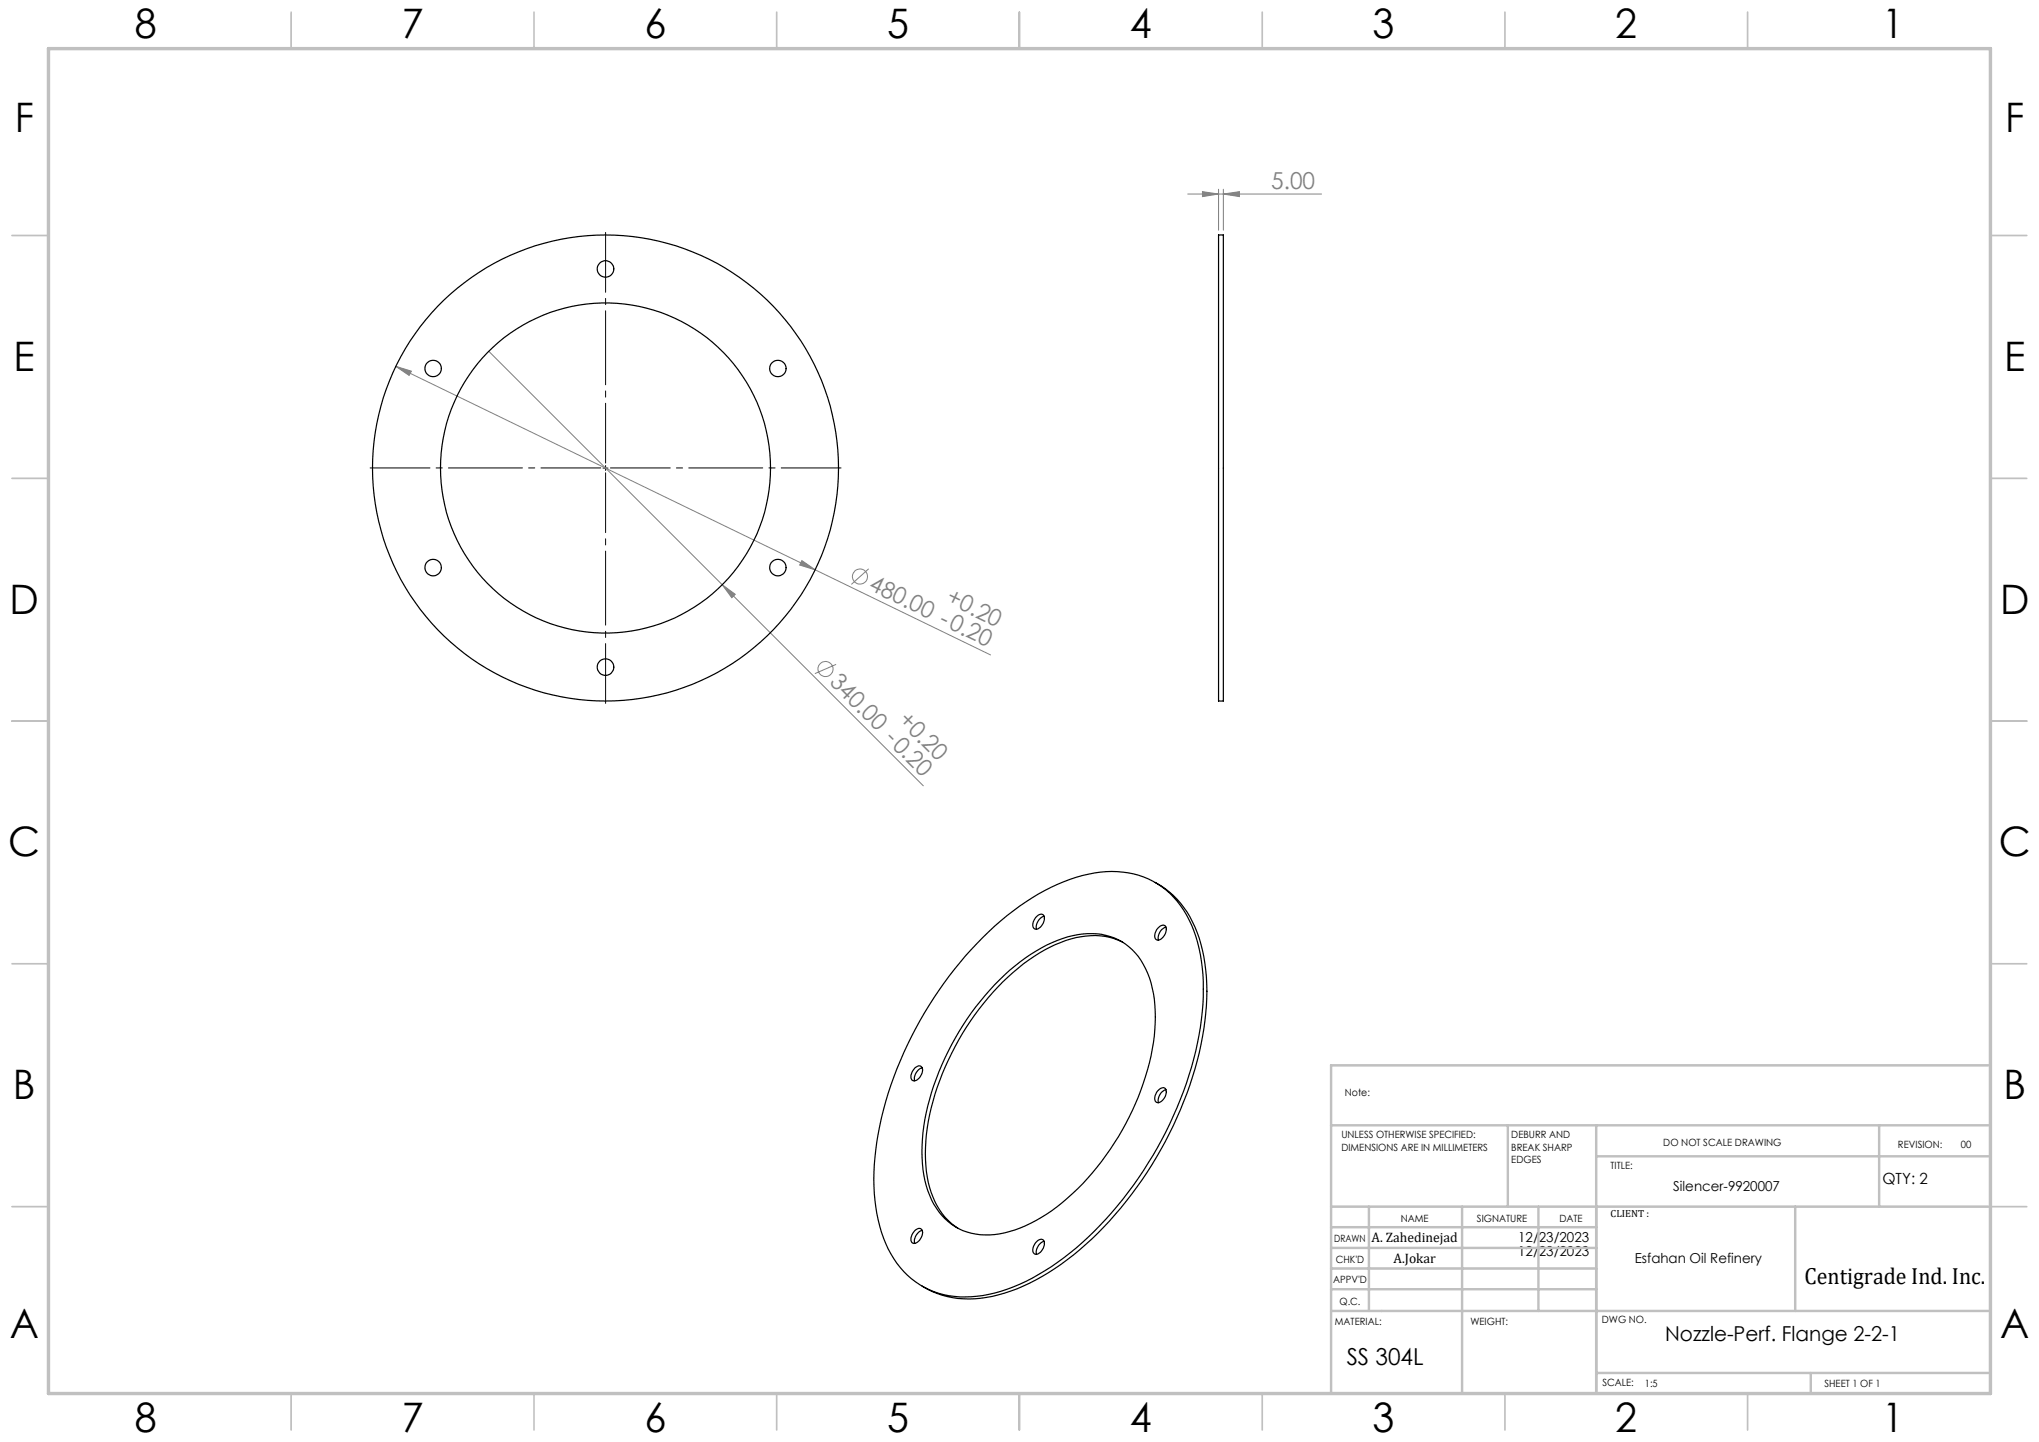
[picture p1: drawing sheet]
<svg xmlns="http://www.w3.org/2000/svg" width="420mm" height="297mm" viewBox="0 0 420 297" stroke-linecap="round" stroke-linejoin="round" font-family="sans-serif">
<g fill="none" stroke="#808080" stroke-width=".21">
<path d="M244.7 40h27.5M247.7 39.5l3.3 .5-3.3 .5zM251 39v8.4M252 40l3.3-.5v1zM252 39v8.4M81.5 75.5l3.2 .9-.4 .9zM81.5 75.5l122.5 59.4M100.7 72.4l48.1 48M165.2 115.5l2.7 1.9-3.2-1zM178.9 117.2l-3.5 3.2M148.8 120.4l2.6 2-.7 .7zM148.8 120.4l41.4 41.5"/>
<path d="M172.2 136.8l-4.3 1.9"/>
<circle cx="177.1" cy="118.7" r="1.56"/>
<circle cx="170" cy="137.8" r="1.55"/>
</g>
<path d="M123.7 96.4h-47.5M124.7 95.4v-47.5M124.7 97.4v47.5M125.7 96.4h47.5" fill="none" stroke="#000" stroke-width=".21" stroke-dasharray="15.2 1.3 1.3 1.3" stroke-dashoffset="2.9"/>
<path d="M124.2 96.4h1M124.7 95.9v1" fill="none" stroke="#000" stroke-width=".21"/>
<g fill="none" stroke="#c0c0c0" stroke-width=".35">
<path d="M60 2.5v7.5M110 2.5v7.5M160 2.5v7.5M210 2.5v7.5M260 2.5v7.5M310 2.5v7.5M360 2.5v7.5M2.5 48.5h7.5M410 48.5h7.5M2.5 98.5h7.5M410 98.5h7.5M2.5 148.5h7.5"/>
<path d="M410 148.5h7.5M2.5 198.5h7.5M410 198.5h7.5M2.5 248.5h7.5M410 248.5h7.5M60 287v7.5M110 287v7.5M160 287v7.5M210 287v7.5M260 287v7.5M310 287v7.5M360 287v7.5"/>
</g>
<g fill="none" stroke="#c0c0c0" stroke-width=".5">
<path d="M410 219.4h-135.8v67.4M274.2 231.8h135.8M310.6 231.8v16.7M328.8 231.8v55.2M328.8 238.2h81.2M387.1 231.8v16.7M274.2 248.5h135.8M274.2 257h54.6M274.2 252.8h54.6M282 248.5v21.5M301.2 248.5v38.3M316.9 248.5v21.5"/>
<path d="M369.8 248.5v21.5M274.2 265.5h54.6M274.2 261.3h54.6M274.2 270h135.8M328.8 282.8h81.2M373 282.8v4.2"/>
</g>
<path d="M10 10h400v277h-400z" fill="none" stroke="#c0c0c0" stroke-width=".7"/>
<g fill="#808080">
<path d="M148.8 120.4l2.6 2-.7 .7z"/>
<path d="M247.7 39.5l3.3 .5-3.3 .5zM252 40l3.3-.5v1z"/>
<path d="M81.5 75.5l2.8 1.8 .4-.9zM165.2 115.5l-.5 .9 3.2 1z"/>
</g>
<g fill="none" stroke="#000" stroke-width=".25">
<path d="M251 48.4h1v96h-1zM202.5 193.1a47 47 0 0 1 20.4-12.8 18.7 18.7 0 0 1 18 3.7 24.1 24.1 0 0 1 6.8 15.4 58 58 0 0 1-4.6 27.1 77.4 77.4 0 0 1-24 32.6 37.2 37.2 0 0 1-17.8 7.9 17.2 17.2 0 0 1-18.8-10.9 38.6 38.6 0 0 1-1.9-21 78.8 78.8 0 0 1 21.9-42zM213.3 189a.97 .97 0 0 1 .9-.7 .97 .97 0 0 1 .9 .6 2.37 2.37 0 0 1-1.8 2.5 1.12 1.12 0 0 1-.3-1.8zM215.1 188.7a2.47 2.47 0 0 0-1.6 2.7M231.3 194.1a14.9 14.9 0 0 0-12.8 0 38.9 38.9 0 0 0-15.9 12.5 54.1 54.1 0 0 0-11.9 28.4 22.9 22.9 0 0 0 2.9 14.2l1.1 1.6 1.3 1.2 1.3 1M237.9 181.7a20 20 0 0 1 9.8 14 49.5 49.5 0 0 1-1.6 24.5 78.8 78.8 0 0 1-25 38.3 39.3 39.3 0 0 1-19.1 8.9 18.3 18.3 0 0 1-12.1-2.5M238.7 191a.84 .84 0 0 1 1.1-.4 .84 .84 0 0 1 .4 1.1 2.29 2.29 0 0 1-1.8 1.9 1.14 1.14 0 0 1-.3-1.8zM240.2 191a2.37 2.37 0 0 0-1.6 2.6M188.5 220a.84 .84 0 0 1 .9-.5 .84 .84 0 0 1 .6 .9 2.11 2.11 0 0 1-2 2.2 1.59 1.59 0 0 1 .2-2.4zM190 220a2.3 2.3 0 0 0-1.6 2.6M205.9 201.8a33 33 0 0 1 15-9.1 12.6 12.6 0 0 1 14.1 5.1 22.9 22.9 0 0 1 2.9 14.2 54.4 54.4 0 0 1-13.9 30.7 35.6 35.6 0 0 1-16 10.9 12.9 12.9 0 0 1-14.6-4 20.2 20.2 0 0 1-3.5-12.4 49.9 49.9 0 0 1 8.4-26 57.8 57.8 0 0 1 7.6-9.4zM238.4 224.7a1.02 1.02 0 0 1 1.7-.3 2.25 2.25 0 0 1-1.7 2.7 1.14 1.14 0 0 1-.3-1.8z"/>
<path d="M240.2 224.4a2.37 2.37 0 0 0-1.6 2.7M188.5 253.4a.84 .84 0 0 1 .9-.4 .84 .84 0 0 1 .6 .9 2.11 2.11 0 0 1-2 2.1 1.59 1.59 0 0 1 .2-2.3zM190 253.4a2.3 2.3 0 0 0-1.6 2.7M213.6 255.7a.85 .85 0 0 1 1.1-.4 .85 .85 0 0 1 .4 1.1 2 2 0 0 1-2 1.9 1.45 1.45 0 0 1 0-2.1zM215.1 255.7a2.47 2.47 0 0 0-1.6 2.6"/>
<circle cx="124.7" cy="55.4" r="1.7"/>
<circle cx="89.2" cy="75.9" r="1.69"/>
<circle cx="160.2" cy="75.9" r="1.69"/>
<circle cx="124.7" cy="96.4" r="48"/>
<circle cx="124.7" cy="96.4" r="34"/>
<circle cx="89.2" cy="116.9" r="1.69"/>
<circle cx="160.2" cy="116.9" r="1.69"/>
<circle cx="124.7" cy="137.4" r="1.71"/>
</g>
<g font-size="8.4">
<text x="27.7" y="7.9">8</text>
<text x="82.7" y="7.9">7</text>
<text x="132.7" y="7.9">6</text>
<text x="182.7" y="7.9">5</text>
<text x="232.7" y="7.9">4</text>
<text x="282.7" y="7.9">3</text>
<text x="332.7" y="7.9">2</text>
<text x="387.7" y="7.9">1</text>
<text x="3" y="27.1">F</text>
<text x="413" y="27.1">F</text>
<text x="2.8" y="76.4">E</text>
<text x="412.8" y="76.4">E</text>
<text x="2" y="126.4">D</text>
<text x="412" y="126.4">D</text>
<text x="1.7" y="176.4">C</text>
<text x="411.7" y="176.4">C</text>
<text x="2.7" y="226.4">B</text>
<text x="412.7" y="226.4">B</text>
<text x="2" y="275.6">A</text>
<text x="412" y="275.6">A</text>
<text x="27.7" y="294.9">8</text>
<text x="82.7" y="294.9">7</text>
<text x="132.7" y="294.9">6</text>
<text x="182.7" y="294.9">5</text>
<text x="232.7" y="294.9">4</text>
<text x="282.7" y="294.9">3</text>
<text x="332.7" y="294.9">2</text>
<text x="387.7" y="294.9">1</text>
</g>
<g font-size="4.8" fill="#808080">
<text x="261.9" y="38.9">5.00</text>
<text x="178.8" y="121.3" transform="rotate(26 178.8 121.3)">480.00 -0.20</text>
<text x="194.7" y="124.1" transform="rotate(26 194.7 124.1)">+0.20</text>
<text x="170.7" y="140.8" transform="rotate(45 170.7 140.8)">340.00 -0.20</text>
<text x="184.8" y="148.6" transform="rotate(45 184.8 148.6)">+0.20</text>
</g>
<g font-size="4.8">
<text x="371.7" y="264.5">Centigrade Ind. Inc.</text>
<text x="277.4" y="281.1">SS 304L</text>
</g>
<text font-size="4.2" x="343" y="276.1">Nozzle-Perf. Flange 2-2-1</text>
<text font-size="3.2" x="387.7" y="243.9">QTY: 2</text>
<g font-size="2.8">
<text x="344.7" y="245.3">Silencer-9920007</text>
<text x="282.5" y="255.9">A. Zahedinejad</text>
<text x="312.7" y="255.9">12/23/2023</text>
<text x="287" y="260.1">A.Jokar</text>
<text x="312.7" y="258.7">12/23/2023</text>
<text x="336.7" y="260.1">Esfahan Oil Refinery</text>
</g>
<g font-size="2.1">
<text x="277" y="225.8">Note:</text>
<text x="276.3" y="234.5">UNLESS OTHERWISE SPECIFIED:</text>
<text x="276.3" y="237">DIMENSIONS ARE IN MILLIMETERS</text>
<text x="311.3" y="234.5">DEBURR AND</text>
<text x="311.3" y="237">BREAK SHARP</text>
<text x="311.3" y="239.5">EDGES</text>
<text x="342.6" y="235.9">DO NOT SCALE DRAWING</text>
<text x="391" y="236.5">REVISION:</text>
<text x="403.9" y="236.5">00</text>
<text x="331.8" y="240.8">TITLE:</text>
<text x="288.5" y="251.7">NAME</text>
<text x="304.2" y="251.7">SIGNATURE</text>
<text x="321.2" y="251.7">DATE</text>
<text x="331.8" y="250.7">CLIENT :</text>
<text x="274.8" y="255.8">DRAWN</text>
<text x="275.1" y="260.1">CHK'D</text>
<text x="274.6" y="264.2">APPV'D</text>
<text x="275.9" y="268.7">Q.C.</text>
<text x="275" y="273">MATERIAL:</text>
<text x="302.9" y="273">WEIGHT:</text>
<text x="330" y="272.5">DWG NO.</text>
<text x="330.1" y="285.6">SCALE:</text>
<text x="338.8" y="285.6">1:5</text>
<text x="375.8" y="285.6">SHEET 1 OF 1</text>
</g>
</svg>
